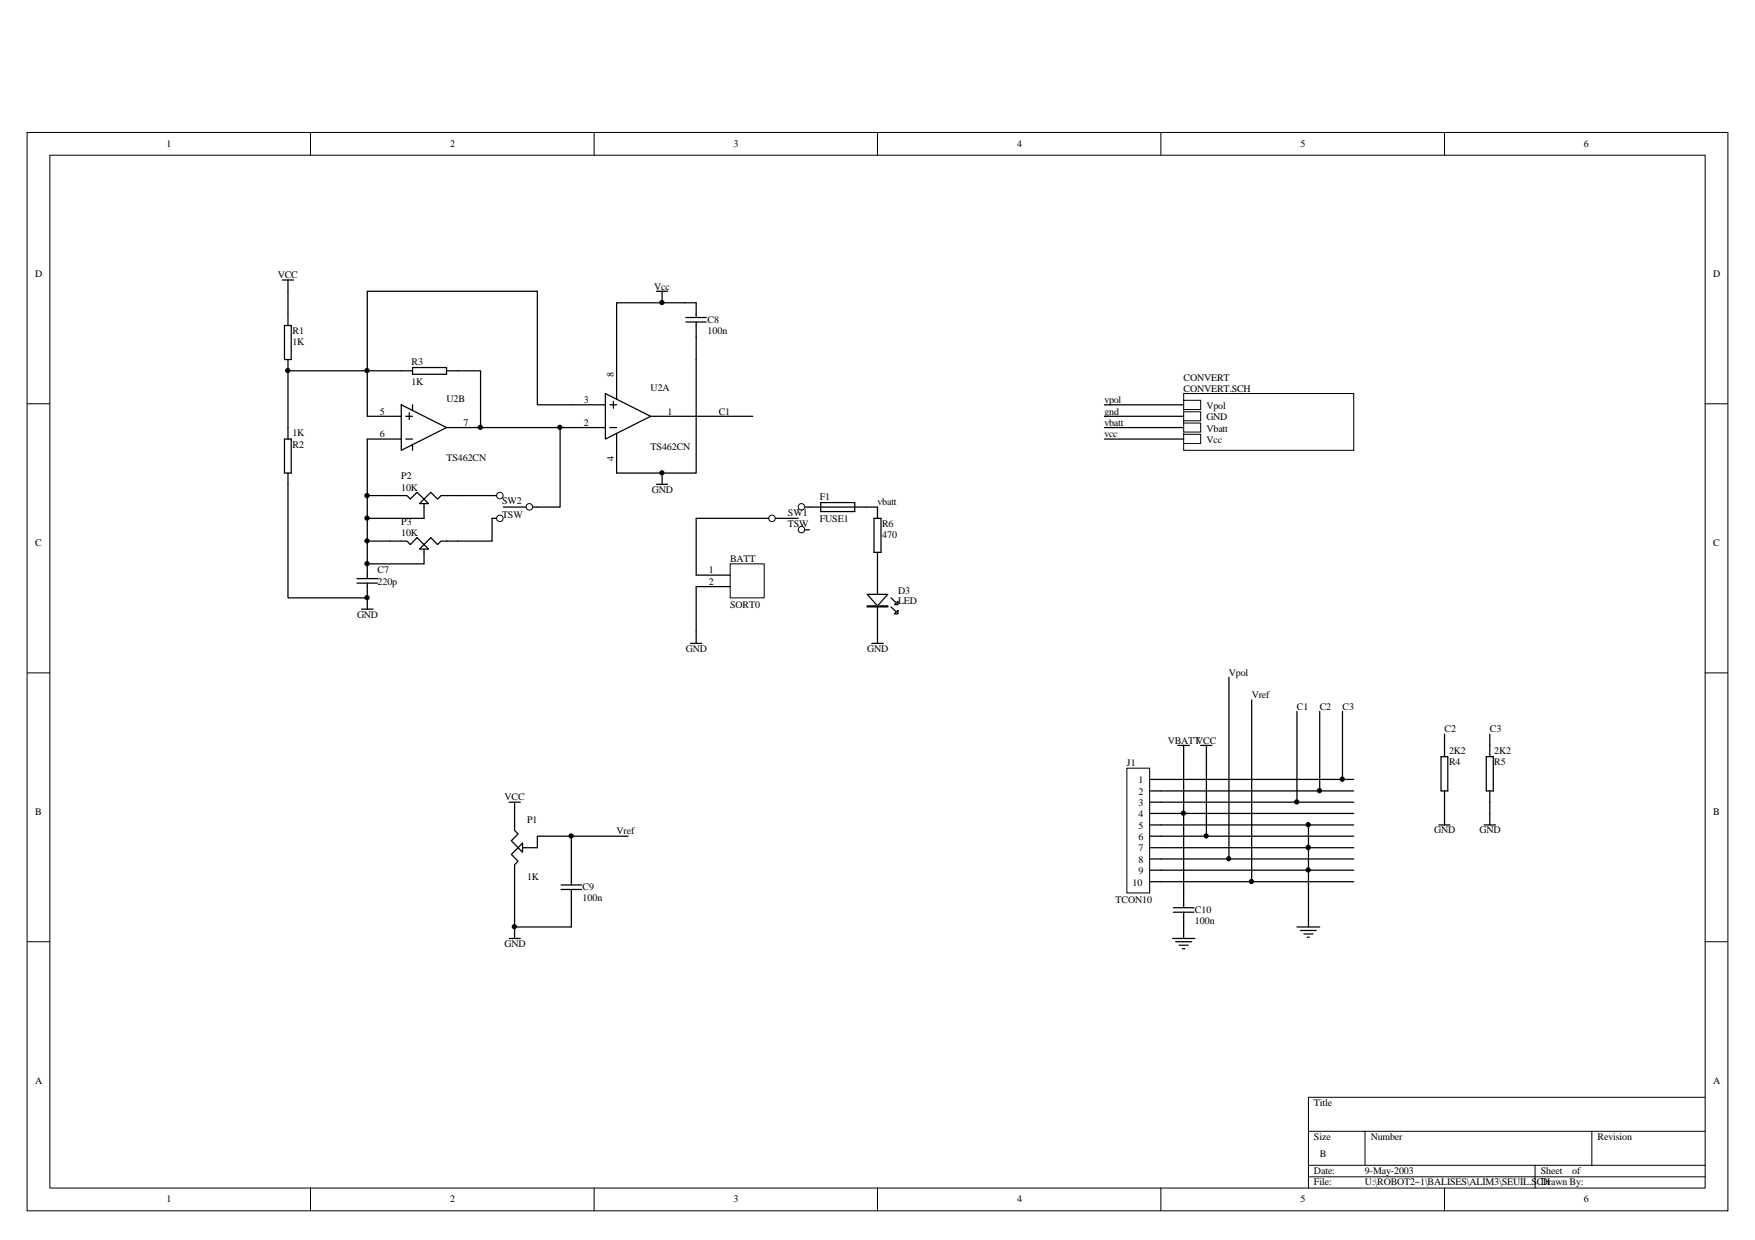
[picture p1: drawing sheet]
<svg xmlns="http://www.w3.org/2000/svg" width="297mm" height="210mm" viewBox="0 0 297 210" stroke-linecap="round" stroke-linejoin="round" font-family="sans-serif">
<g fill="none" stroke="#000" stroke-width=".17">
<path d="M4.6 22.4h287.9v182.6h-287.9zM8.4 26.3h280.2v174.8h-280.2zM52.5 22.4v3.9M100.6 22.4v3.9M148.5 22.4v3.9M196.5 22.4v3.9M244.5 22.4v3.9M4.6 68.4h3.8M288.6 68.4h3.9M4.6 113.9h3.8M288.6 113.9h3.9M4.6 159.4h3.8"/>
<path d="M288.6 159.4h3.9M221.5 191.5h67.1M221.5 197.3h67.1M221.5 199.2h67.1M231 191.5v5.8M259.8 197.3v3.8M269.4 191.5v5.8M288.6 185.7h-67.1v15.4M52.5 201.1v3.9M100.6 201.1v3.9M148.5 201.1v3.9M196.5 201.1v3.9"/>
<path d="M244.5 201.1v3.9"/>
</g>
<g fill="none" stroke="#000" stroke-width=".21">
<path d="M48.1 74.3h1.2v5.8h-1.2zM48.7 72.4v1.9M67.9 62.8h1.9M69.8 62.2h5.8v1.2h-5.8zM75.6 62.8h1.9M48.7 80.1v1.9M60.4 98.7h3.5M60.4 97.9h3.5M62.2 95.4v2.5M62.2 98.7v4.4M66 83.9h2.9l.5 .6 1.2-1.2 1.2 1.2 1.1-1.2 1.2 1.2 .5-.6h2.9M71.8 84.5v3.2"/>
<path d="M61.2 103.1h1.9"/>
</g>
<path d="M71 85.2l.8-.7 .7 .7z" fill="#fff"/>
<path d="M115.9 70.5h11.5M71 85.2l.8-.7 .7 .7zM117.8 87.7h12.3M131.2 87.7h3.9M136.2 85.8h12.3M136.2 89.7h.8M138.9 85.1h5.8v1.5h-5.8zM148.5 97.4v9.6M150.8 102.7l.8 .8M150.8 101.2l.8 .8" fill="none" stroke="#000" stroke-width=".21"/>
<g fill="none" stroke="#000" stroke-width=".17">
<circle cx="130.7" cy="87.7" r=".55"/>
<circle cx="135.7" cy="85.8" r=".55"/>
<circle cx="135.7" cy="89.6" r=".55"/>
</g>
<path d="M146.8 100.6h3.5l-1.8 2z" fill="#fff"/>
<path d="M146.8 100.6h3.5l-1.8 2z" fill="none" stroke="#000" stroke-width=".21"/>
<path d="M146.8 102.6h3.5v.1h-3.5z" fill-rule="evenodd" fill="#fff"/>
<path d="M146.8 102.6h3.5v.1h-3.5z" fill="none" stroke="#000" stroke-width=".21"/>
<path d="M152 103.3v.6h-.6z" fill="#fff"/>
<path d="M152 103.3v.6h-.6z" fill="none" stroke="#000" stroke-width=".21"/>
<path d="M151.4 102.3l.6-.5v.5z" fill="#fff"/>
<path d="M147.9 87.7h1.2v5.8h-1.2zM148.5 85.8v1.9M148.5 93.5v3.9M151.4 102.3l.6-.5v.5z" fill="none" stroke="#000" stroke-width=".21"/>
<path d="M123.6 95.4h5.7v5.8h-5.7z" fill-rule="evenodd" fill="#fff"/>
<path d="M123.6 95.4h5.7v5.8h-5.7z" fill="none" stroke="#000" stroke-width=".17"/>
<path d="M117.8 87.7v9.7h5.8M123.6 99.3h-5.8v9.6M116.9 108.9h1.9M147.5 108.9h2M148.5 107v1.9M87.1 137.7v2.9l.6 .6-1.2 1.1 1.2 1.2-1.2 1.1 1.2 1.2-.6 .6v2.9M87.7 143.5h3.2" fill="none" stroke="#000" stroke-width=".21"/>
<path d="M88.4 142.7v1.6l-.7-.8z" fill="#fff"/>
<g fill="none" stroke="#000" stroke-width=".21">
<path d="M62.2 70.5h5.7M62.2 74.3h5.7M67.9 68.5l7.7 3.9-7.7 3.8zM68.7 70.5h1.1M68.7 74.3h1.1M69.3 69.9v1.1M69.8 68.5v1M69.8 75.3v.9M75.6 72.4h5.7M96.7 68.5h5.8M96.7 72.4h5.8M102.5 66.6l7.6 3.9-7.6 3.8z"/>
<path d="M103.2 68.5h1.2M103.2 72.4h1.2M103.8 68v1.1M104.4 60.9v6.7M104.4 73.3v6.8M110.1 70.5h5.8M86.2 135.8h1.9M87.1 135.8v1.9M86.2 158.9h1.9M87.1 149.3v7.6h9.6v-6.3M87.1 156.9v2M88.4 142.7v1.6l-.7-.8z"/>
<path d="M95 150.6h3.4M95 149.8h3.4M96.7 141.5v8.3M106.3 141.5h-15.4v2"/>
</g>
<circle cx="96.7" cy="141.5" r=".36" fill="#000"/>
<circle cx="96.7" cy="141.5" r=".36" fill="none" stroke="#000" stroke-width=".17"/>
<path d="M190.7 130h3.9v21.2h-3.9z" fill-rule="evenodd" fill="#fff"/>
<g fill="none" stroke="#000" stroke-width=".17">
<path d="M190.7 130h3.9v21.2h-3.9z"/>
<circle cx="200.3" cy="137.7" r=".36"/>
<circle cx="219.5" cy="135.7" r=".36"/>
<circle cx="221.4" cy="139.6" r=".36"/>
<circle cx="223.3" cy="133.8" r=".36"/>
<circle cx="227.2" cy="131.9" r=".36"/>
<circle cx="204.1" cy="141.5" r=".36"/>
<circle cx="208" cy="145.4" r=".36"/>
<circle cx="211.8" cy="149.2" r=".36"/>
<circle cx="221.4" cy="143.5" r=".37"/>
<circle cx="221.4" cy="147.3" r=".36"/>
</g>
<g fill="none" stroke="#000" stroke-width=".21">
<path d="M208 114.7v30.7h-13.4M211.9 118.5v30.8M194.6 131.9h34.5M194.6 133.9h34.5M194.6 135.8h34.5M194.6 137.7h34.5M194.6 139.6h34.5M199.4 126.2h1.9M200.3 126.2v27.5M203.2 126.2h1.9M204.2 126.2v15.3M219.5 120.4v15.4"/>
<path d="M221.5 139.6v17.3M223.4 120.4v13.5M227.2 120.4v11.5M243.5 139.6h1.9M243.9 128.1h1.1v5.8h-1.1zM244.5 124.3v3.8M244.5 133.9v5.7M251.2 139.6h1.9M251.6 128.1h1.1v5.8h-1.1zM252.2 124.3v3.8M252.2 133.9v5.7M194.6 141.5h34.5"/>
<path d="M194.6 143.5h34.5M194.6 147.3h34.5M194.6 149.3h34.5M198.4 158.9h3.8M198.6 154.4h3.5M198.6 153.7h3.5M199 159.4h2.7M200.3 154.4v4.5M208 145.4h21.1M219.5 156.9h3.9M220.1 157.5h2.7M220.7 158.1h1.5"/>
<path d="M221.2 158.7h.4M199.6 160h1.5M200.1 160.6h.4"/>
</g>
<g fill="#000">
<circle cx="200.3" cy="137.7" r=".36"/>
<circle cx="219.5" cy="135.7" r=".36"/>
<circle cx="221.4" cy="139.6" r=".36"/>
<circle cx="223.3" cy="133.8" r=".36"/>
<circle cx="227.2" cy="131.9" r=".36"/>
<circle cx="204.1" cy="141.5" r=".36"/>
<circle cx="208" cy="145.4" r=".36"/>
<circle cx="211.8" cy="149.2" r=".36"/>
<circle cx="221.4" cy="143.5" r=".37"/>
<circle cx="221.4" cy="147.3" r=".36"/>
</g>
<path d="M200.3 66.6h28.8v9.6h-28.8z" fill-rule="evenodd" fill="#fff"/>
<path d="M200.3 66.6h28.8v9.6h-28.8z" fill="none" stroke="#000" stroke-width=".17"/>
<path d="M200.3 67.8h2.9v1.5h-2.9z" fill-rule="evenodd" fill="#fff"/>
<path d="M200.3 67.8h2.9v1.5h-2.9z" fill="none" stroke="#000" stroke-width=".17"/>
<path d="M200.3 69.7h2.9v1.5h-2.9z" fill-rule="evenodd" fill="#fff"/>
<path d="M200.3 69.7h2.9v1.5h-2.9z" fill="none" stroke="#000" stroke-width=".17"/>
<path d="M200.3 71.6h2.9v1.5h-2.9z" fill-rule="evenodd" fill="#fff"/>
<path d="M200.3 71.6h2.9v1.5h-2.9z" fill="none" stroke="#000" stroke-width=".17"/>
<path d="M200.3 73.5h2.9v1.6h-2.9z" fill-rule="evenodd" fill="#fff"/>
<g fill="none" stroke="#000" stroke-width=".17">
<path d="M200.3 73.5h2.9v1.6h-2.9z"/>
<circle cx="62.1" cy="62.7" r=".36"/>
<circle cx="81.3" cy="72.3" r=".36"/>
<circle cx="62.1" cy="83.9" r=".37"/>
<circle cx="62.1" cy="87.7" r=".36"/>
<circle cx="84.6" cy="83.9" r=".55"/>
<circle cx="84.6" cy="87.7" r=".55"/>
<circle cx="89.6" cy="85.8" r=".55"/>
<circle cx="62.1" cy="101.2" r=".36"/>
<circle cx="87.1" cy="156.9" r=".36"/>
</g>
<g fill="none" stroke="#000" stroke-width=".21">
<path d="M47.8 47.4h1.9M48.1 55.1h1.2v5.8h-1.2zM48.7 47.4v7.7M48.7 60.9v1.9M62.2 74.3v21.1M67.9 62.8h-19.2v9.6M77.5 62.8h3.8v9.6h15.4M96.7 68.5h-5.8v-19.2h-28.7v21.2M186.9 74.3h13.4M186.9 72.4h13.4M186.9 70.5h13.4M186.9 68.5h13.4"/>
<path d="M48.7 82v19.2h13.5M62.2 83.9h3.8M62.2 87.7h9.6M66 91.6h2.9l.5 .6 1.2-1.2 1.2 1.2 1.1-1.2 1.2 1.2 .5-.6h2.9M71.8 92.2v3.2M83.3 83.9h.7M83.3 87.7h.7M85.2 85.8h3.8M90.2 85.8h.7"/>
</g>
<g fill="#000">
<circle cx="62.1" cy="62.7" r=".36"/>
<circle cx="81.3" cy="72.3" r=".36"/>
<circle cx="62.1" cy="83.9" r=".37"/>
<circle cx="62.1" cy="87.7" r=".36"/>
<circle cx="62.1" cy="101.2" r=".36"/>
<circle cx="87.1" cy="156.9" r=".36"/>
</g>
<path d="M71.8 92.2l.7 .7h-1.5z" fill="#fff"/>
<g fill="none" stroke="#000" stroke-width=".21">
<path d="M111.1 49.3h1.9M112.1 49.3v2M116.1 54.5h3.4M116.1 53.7h3.4M117.8 53.7v-2.4h-13.4v9.6M117.8 54.5v25.6h-13.4M94.8 72.4v13.4h-3.9M62.2 91.6h3.8M62.2 95.4h9.6M71.8 92.2l.7 .7h-1.5zM77.5 83.9h5.8M83.3 87.7v3.9h-5.8"/>
<path d="M111.1 82h1.9M112.1 80.1v1.9"/>
</g>
<g fill="#000">
<circle cx="112" cy="51.2" r=".36"/>
<circle cx="48.7" cy="62.7" r=".36"/>
<circle cx="94.8" cy="72.3" r=".36"/>
<circle cx="62.1" cy="95.4" r=".36"/>
<circle cx="62.1" cy="91.6" r=".36"/>
<circle cx="112" cy="80" r=".36"/>
</g>
<g fill="none" stroke="#000" stroke-width=".17">
<circle cx="112" cy="51.2" r=".36"/>
<circle cx="48.7" cy="62.7" r=".36"/>
<circle cx="94.8" cy="72.3" r=".36"/>
<circle cx="62.1" cy="95.4" r=".36"/>
<circle cx="62.1" cy="91.6" r=".36"/>
<circle cx="112" cy="80" r=".36"/>
</g>
<g font-size="1.7">
<text x="28.2" y="24.8">1</text>
<text x="76.2" y="24.8">2</text>
<text x="124.1" y="24.8">3</text>
<text x="172.1" y="24.8">4</text>
<text x="220.1" y="24.8">5</text>
<text x="268.1" y="24.8">6</text>
<text x="5.9" y="46.9">D</text>
<text x="47" y="47.1">VCC</text>
<text x="290" y="46.9">D</text>
<text x="110.7" y="49.1">Vcc</text>
<text x="49.5" y="56.5">R1</text>
<text x="49.5" y="58.4">1K</text>
<text x="119.7" y="54.6">C8</text>
<text x="119.7" y="56.5">100n</text>
<text x="69.7" y="61.7">R3</text>
<text x="69.7" y="65.2">1K</text>
<text x="103.9" y="63.7" transform="rotate(-90 103.9 63.7)">8</text>
<text x="200.3" y="64.4">CONVERT</text>
<text x="64.3" y="70.2">5</text>
<text x="75.6" y="68.1">U2B</text>
<text x="98.8" y="68.3">3</text>
<text x="110.1" y="66.2">U2A</text>
<text x="113" y="70.2">1</text>
<text x="121.6" y="70.2">C1</text>
<text x="186.9" y="68.3">vpol</text>
<text x="186.9" y="70.2">gnd</text>
<text x="200.3" y="66.3">CONVERT.SCH</text>
<text x="204.2" y="69.2">Vpol</text>
<text x="204.2" y="71.1">GND</text>
<text x="49.5" y="75.8">R2</text>
<text x="49.5" y="73.8">1K</text>
<text x="64.3" y="74">6</text>
<text x="78.5" y="72.1">7</text>
<text x="98.8" y="72.1">2</text>
<text x="103.9" y="78" transform="rotate(-90 103.9 78)">4</text>
<text x="110.1" y="76.1">TS462CN</text>
<text x="186.9" y="72.1">vbatt</text>
<text x="186.9" y="74">vcc</text>
<text x="204.2" y="73.1">Vbatt</text>
<text x="204.2" y="75">Vcc</text>
<text x="67.9" y="81.1">P2</text>
<text x="67.9" y="83">10K</text>
<text x="75.6" y="78">TS462CN</text>
<text x="110.3" y="83.4">GND</text>
<text x="67.9" y="88.8">P3</text>
<text x="85" y="85.3">SW2</text>
<text x="85" y="87.7">TSW</text>
<text x="133.4" y="87.3">SW1</text>
<text x="133.4" y="89.2">TSW</text>
<text x="138.7" y="84.6">F1</text>
<text x="138.7" y="88.4">FUSE1</text>
<text x="148.5" y="85.5">vbatt</text>
<text x="149.3" y="89.2">R6</text>
<text x="5.9" y="92.4">C</text>
<text x="67.9" y="90.7">10K</text>
<text x="123.6" y="95.2">BATT</text>
<text x="149.3" y="91.1">470</text>
<text x="290" y="92.4">C</text>
<text x="63.9" y="97.1">C7</text>
<text x="63.9" y="99">220p</text>
<text x="119.9" y="97.1">1</text>
<text x="119.9" y="99">2</text>
<text x="152" y="100.5">D3</text>
<text x="60.4" y="104.5">GND</text>
<text x="123.6" y="102.9">SORT0</text>
<text x="152" y="102.3">LED</text>
<text x="116.1" y="110.3">GND</text>
<text x="146.8" y="110.3">GND</text>
<text x="208" y="114.4">Vpol</text>
<text x="211.9" y="118.2">Vref</text>
<text x="197.7" y="125.9">VBATTVCC</text>
<text x="219.5" y="120.1">C1</text>
<text x="223.4" y="120.1">C2</text>
<text x="227.2" y="120.1">C3</text>
<text x="244.5" y="124">C2</text>
<text x="252.2" y="124">C3</text>
<text x="190.7" y="129.7">J1</text>
<text x="245.3" y="129.5">R4</text>
<text x="245.3" y="127.6">2K2</text>
<text x="252.9" y="129.5">R5</text>
<text x="252.9" y="127.6">2K2</text>
<text x="5.9" y="138">B</text>
<text x="85.4" y="135.5">VCC</text>
<text x="192.7" y="132.6">1</text>
<text x="192.7" y="134.5">2</text>
<text x="192.7" y="136.5">3</text>
<text x="290" y="138">B</text>
<text x="89.2" y="139.3">P1</text>
<text x="104.4" y="141.3">Vref</text>
<text x="192.7" y="138.4">4</text>
<text x="192.7" y="140.3">5</text>
<text x="192.7" y="142.2">6</text>
<text x="242.8" y="141.1">GND</text>
<text x="250.4" y="141.1">GND</text>
<text x="89.2" y="149">1K</text>
<text x="191.7" y="149.9">10</text>
<text x="192.7" y="144.1">7</text>
<text x="192.7" y="146.1">8</text>
<text x="192.7" y="148">9</text>
<text x="98.6" y="150.7">C9</text>
<text x="98.6" y="152.6">100n</text>
<text x="188.8" y="152.8">TCON10</text>
<text x="202.2" y="154.5">C10</text>
<text x="85.4" y="160.3">GND</text>
<text x="202.2" y="156.4">100n</text>
<text x="5.9" y="183.5">A</text>
<text x="290" y="183.5">A</text>
<text x="222.4" y="187.2">Title</text>
<text x="222.4" y="192.9">Size</text>
<text x="223.4" y="195.8">B</text>
<text x="232" y="192.9">Number</text>
<text x="270.4" y="192.9">Revision</text>
<text x="28.2" y="203.5">1</text>
<text x="76.2" y="203.5">2</text>
<text x="124.1" y="203.5">3</text>
<text x="172.1" y="203.5">4</text>
<text x="220.1" y="203.5">5</text>
<text x="222.4" y="198.7">Date:</text>
<text x="222.4" y="200.6">File:</text>
<text x="231" y="198.7">9-May-2003</text>
<text x="231" y="200.6">U:\ROBOT2~1\BALISES\ALIM3\SEUIL.SCH</text>
<text x="260.8" y="198.7">Sheet</text>
<text x="260.8" y="200.6">Drawn By:</text>
<text x="266.1" y="198.7">of</text>
<text x="268.1" y="203.5">6</text>
</g>
</svg>
